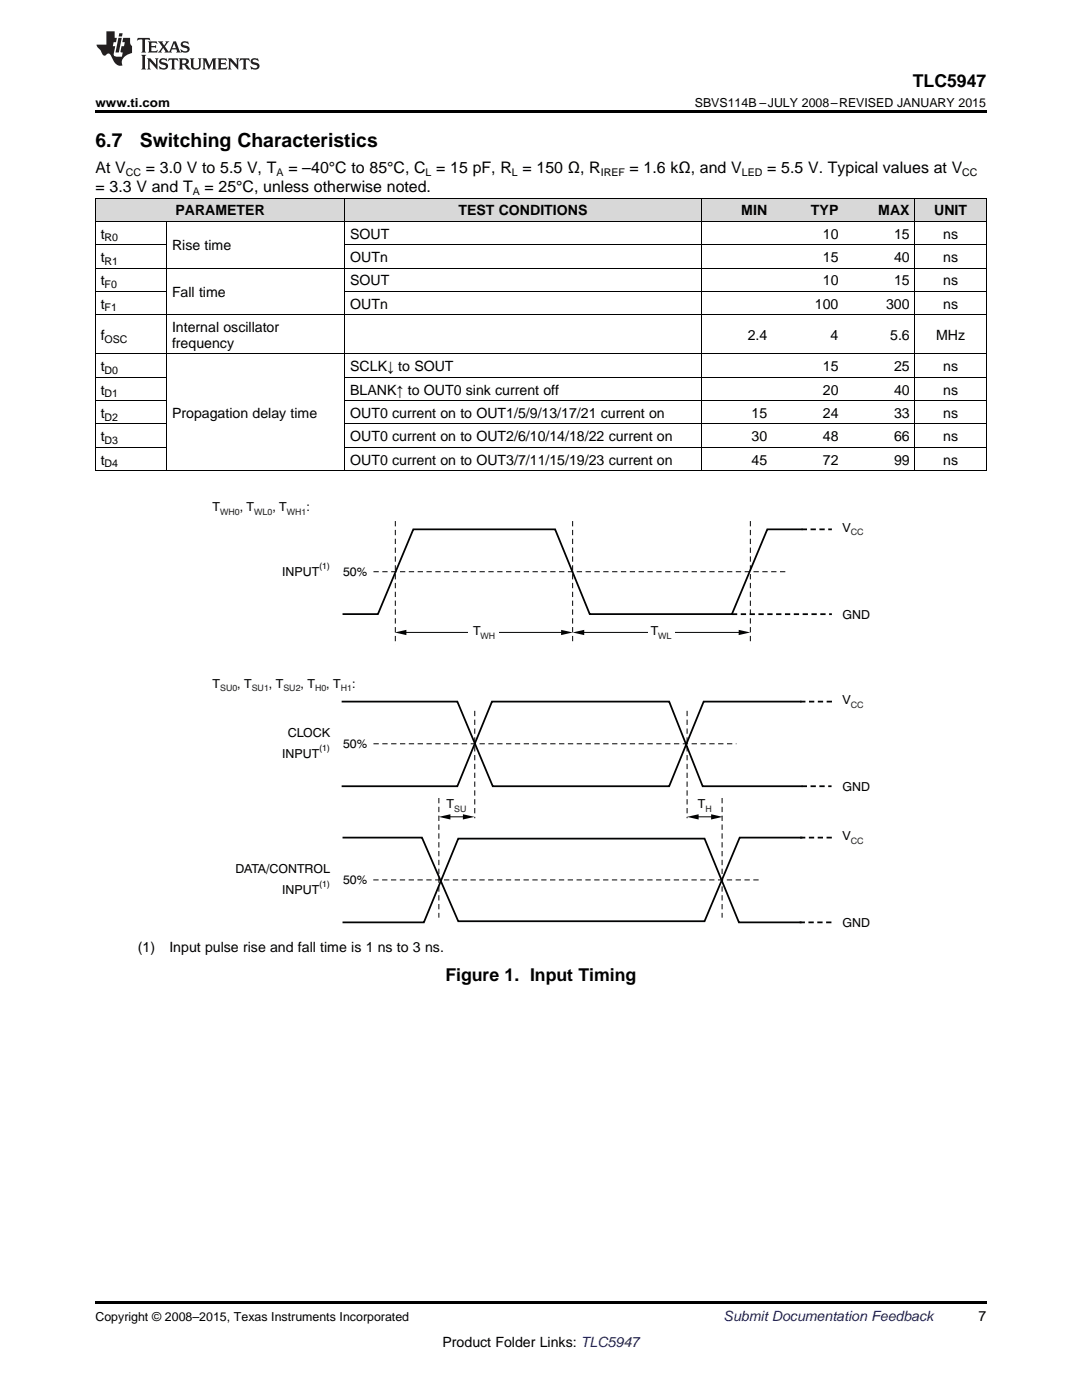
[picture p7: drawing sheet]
<svg xmlns="http://www.w3.org/2000/svg" width="216mm" height="279mm" viewBox="0 0 216 279" stroke-linecap="round" stroke-linejoin="round" font-family="sans-serif">
<g fill="#d8d8d8">
<path d="M19 39.6h14.3v4.6h-14.3z"/>
<path d="M33.3 39.6h35.5v4.6h-35.5z"/>
<path d="M68.8 39.6h71.1v4.6h-71.1z"/>
<path d="M139.9 39.6h14.3v4.6h-14.3z"/>
<path d="M154.2 39.6h14.2v4.6h-14.2z"/>
<path d="M168.4 39.6h14.2v4.6h-14.2z"/>
<path d="M182.6 39.6h14.2v4.6h-14.2z"/>
</g>
<path d="M19 259.7h177.8v.5h-177.8z" fill="#000"/>
<path d="M160.1 105.6h-7l-7.1 17h-28.3l-6.9-17h-28.3l-7.1 17h-7.1M68.2 140h23.1l7 16.9h35.2l6.9-16.9h19.5M68.2 156.9h23.1l6.9-16.9h35.3l6.7 16.9h19.9M68.3 167.2h15.9l7.2 16.7h49.2l7-16.7h12.5M68.3 184.1h16.3l6.8-16.7h49.2l6.8 16.7h12.5" fill="none" stroke="#010202" stroke-width=".35"/>
<path d="M159.7 140h6.5M160 156.9h5.9M159.6 167.2h6.7M159.6 184.1h6.6" fill="none" stroke="#010202" stroke-width=".35" stroke-dasharray="1.1 .7" stroke-linecap="butt"/>
<path d="M78.9 104v24.7M74.5 148.4h72.4M87.6 159.3v23.8M94.7 141.9v21.4M137.1 141.9v21.4M144.1 159.3v23.8M74.5 175.6h77.5" fill="none" stroke="#010202" stroke-width=".2" stroke-dasharray="1.1 .7" stroke-linecap="butt"/>
<path d="M87.6 163l2.3-.5v1.1z" fill="#010202"/>
<path d="M89 163h4.3" fill="none" stroke="#010202" stroke-width=".2"/>
<g fill="#010202">
<path d="M92.4 162.5l2.3 .5-2.3 .6z"/>
<path d="M137.1 163l2.3-.5v1.1z"/>
</g>
<path d="M138.5 163h4.3" fill="none" stroke="#010202" stroke-width=".2"/>
<path d="M141.9 162.5l2.3 .5-2.3 .6z" fill="#010202"/>
<path d="M160 105.6h6M146 122.6h20" fill="none" stroke="#010202" stroke-width=".35" stroke-dasharray="1.1 .7" stroke-linecap="butt"/>
<path d="M74.5 114.1h82.3M114.3 104v24.7M149.7 104v24.7" fill="none" stroke="#010202" stroke-width=".2" stroke-dasharray="1.1 .7" stroke-linecap="butt"/>
<path d="M78.8 126.2l2.3-.5v1.1z" fill="#010202"/>
<path d="M80.5 126.2h32.1" fill="none" stroke="#010202" stroke-width=".2"/>
<g fill="#010202">
<path d="M112 125.7l2.3 .5-2.3 .6z"/>
<path d="M114.3 126.2l2.3-.5v1.1z"/>
</g>
<path d="M115.8 126.2h32.2" fill="none" stroke="#010202" stroke-width=".2"/>
<path d="M147.4 125.7l2.3 .5-2.3 .6z" fill="#010202"/>
<g fill="#fff">
<path d="M93.5 124.6h6.1v3.2h-6.1z" fill-rule="evenodd"/>
<path d="M129.3 124.6h5.2v3.2h-5.2z" fill-rule="evenodd"/>
</g>
<g fill="none" stroke="#000" stroke-width=".2">
<path d="M19 39.5h177.8M19.1 39.5v54.5M68.8 39.5v54.5M139.9 39.5v54.5M182.5 39.5v54.5M196.8 39.5v54.5M19 58.2h14.3M19 53.5h177.8M19 48.8h14.3M19 44.2h177.8M33.2 44.2v49.8M68.8 58.2h128"/>
<path d="M68.8 48.8h128M19 80h14.3M19 75.3h14.3M19 70.6h177.8M19 62.8h177.8M68.8 80h128M68.8 75.3h128M19 93.9h177.8M19 89.3h14.3M19 84.6h14.3M68.8 89.3h128M68.8 84.6h128"/>
</g>
<path d="M19 22h177.8v.5h-177.8zM19 93.9l.2 .1zM68.7 93.9l.1 .1zM139.8 93.9l.1 .1zM182.5 93.9l.1 .1zM196.7 93.9l.1 .1z" fill="#000"/>
<g fill="#231f20">
<path d="M27.5 7.6l-.1 .5 .4-.2h.6v.1v2.1l-.2 .4h1l-.3-.4v-2.1l.1-.1h.5l.5 .2-.2-.5zM29.5 8.3l.2 .3v1.5l-.2 .4h1.8l.2-.6a1.04 1.04 0 0 1-1.3 .2v-.7h.6l.3 .2v-.6l-.3 .2h-.6v-.6l.8-.1 .4 .3-.2-.5zM31.5 8.3l.9 1.1-.9 1.1h.8l-.2-.2 .5-.7 .4 .7-.2 .2h1.5l-.1-.2 .1-.4h.9l.1 .4-.2 .2h1l-.3-.3-.7-1.9h-.5l-.9 2-.8-1 .9-1h-.8l.1 .3-.3 .5-.4-.6 .2-.2zM34.7 8.6l.4 1h-.7zM36.3 8.4a.63 .63 0 0 0-.2 .7 .63 .63 0 0 0 .6 .4l.6 .2 .1 .2a.75 .75 0 0 1-.7 .4 .75 .75 0 0 1-.6-.5l.1 .7 .1-.1a1.11 1.11 0 0 0 1.5-.6 1.13 1.13 0 0 0-1.2-.8l-.1-.4a1.04 1.04 0 0 1 1.2 .2l-.2-.5-.1 .1-.5-.2zM28.2 10.9l.2 .4v2.2l-.2 .4h1l-.3-.4v-2.2l.3-.4zM29.3 11.6l.3 .4v1.5l-.3 .4h.8l-.2-.4v-1.3l1.5 1.7v-1.9l.2-.4h-.7l.2 .4v.9l-1.1-1.3zM32 11.8a.62 .62 0 0 0-.2 .7 .62 .62 0 0 0 .6 .4l.6 .1 .1 .3a.76 .76 0 0 1-.7 .3 .76 .76 0 0 1-.6-.4l.1 .7 .1-.1a1.11 1.11 0 0 0 1.5-.6 1.13 1.13 0 0 0-1.2-.8l-.1-.4a1.04 1.04 0 0 1 1.2 .2l-.2-.6-.1 .1-.5-.1zM33.7 11.6l-.2 .6a.61 .61 0 0 1 .8-.3v1.6l-.2 .4h.9l-.2-.4v-1.6a.63 .63 0 0 1 .8 .3l-.2-.6zM35.6 11.6l.3 .4v1.5l-.3 .4h1l-.2-.2v-.8l.5 .2a.76 .76 0 0 0 1.2 .7l-1-1a.58 .58 0 0 0 .6-.5 .58 .58 0 0 0-.5-.6zM36.4 11.9h.1a.45 .45 0 0 1 .5 .1 .45 .45 0 0 1 .1 .5l-.7 .2zM37.9 11.6l.2 .2a2.17 2.17 0 0 0 .3 1.9 .99 .99 0 0 0 1.6-.6v-1.1l.2-.4h-.7l.2 .2a1.92 1.92 0 0 1-.2 1.8 .6 .6 0 0 1-.9-.5v-1.1l.2-.4zM40.4 11.6l.2 .4v1.5l-.2 .4h.7l-.2-.4v-1.4l.8 1.8 .8-1.8v1.4l-.2 .4h.9l-.2-.4v-1.5l.2-.4h-.8l-.6 1.5-.6-1.5zM43.4 11.6l.2 .4v1.5l-.2 .4h1.8l.2-.6a1.04 1.04 0 0 1-1.3 .1v-.6h.5l.4 .2v-.6l-.4 .2h-.5v-.7h.8l.3 .3-.1-.6zM45.5 11.6l.2 .4v1.5l-.2 .4h.7l-.2-.4v-1.3l1.5 1.7v-1.9l.2-.4h-.7l.2 .4v.9l-1.1-1.3zM47.9 11.6l-.1 .6a.61 .61 0 0 1 .8-.3v1.6l-.3 .4h1l-.3-.4 .1-1.6a.63 .63 0 0 1 .7 .3l-.1-.6zM50.2 11.8a.62 .62 0 0 0-.2 .7 .62 .62 0 0 0 .6 .4l.6 .1 .2 .3a.76 .76 0 0 1-.8 .3 .76 .76 0 0 1-.6-.4l.1 .7 .2-.1a1.11 1.11 0 0 0 1.5-.6 1.13 1.13 0 0 0-1.3-.8l-.1-.4a1.04 1.04 0 0 1 1.2 .2l-.1-.6-.2 .1-.5-.1z"/>
<path d="M21.2 6.3v2.6h-1.9l.1 .4 .7 .9a.91 .91 0 0 0 1 .8 .56 .56 0 0 1 .5-.3 .56 .56 0 0 1 .5 .3l.4 .8a1.53 1.53 0 0 0 1.9 1.2 1.54 1.54 0 0 1 1-2.1l.9-.3v-1.4a1.52 1.52 0 0 1-.3-1.6h-1.4l-.2 .8h.5l-.2 .8h-.4l-.2 1v.2l.4 .1-.2 .8a1.93 1.93 0 0 1-1.6-.3l.3-1.8h-.5l.2-.8h.4l.2-.8h-.4v-1.3zM23.6 7.6l-.6 2.9h.7l.6-2.9zM23.8 6.6l-.1 .7h.6l.2-.7z"/>
</g>
<g font-size="3.9">
<text x="19" y="29.3">6.7</text>
<text x="27.9" y="29.3">Switching Characteristics</text>
</g>
<g font-size="3.5">
<text x="182.1" y="17.3">TLC5947</text>
<text x="88.9" y="195.7">Figure 1. Input Timing</text>
</g>
<g font-size="3.2">
<text x="19" y="34.4">At V</text>
<text x="29.1" y="34.4">= 3.0 V to 5.5 V, T</text>
<text x="57.5" y="34.4">= –40°C to 85°C, C = 15 pF, R = 150 Ω, R</text>
<text x="125.6" y="34.4">= 1.6 kΩ, and V</text>
<text x="153.1" y="34.4">= 5.5 V. Typical values at V</text>
<text x="19" y="38.3">= 3.3 V and T</text>
<text x="40.8" y="38.3">= 25°C, unless otherwise noted.</text>
</g>
<g font-size="2.8">
<text x="20.1" y="47.6">t</text>
<text x="35" y="43">PARAMETER</text>
<text x="69.9" y="47.6">SOUT</text>
<text x="91.5" y="43">TEST CONDITIONS</text>
<text x="147.9" y="43">MIN</text>
<text x="161.8" y="43">TYP</text>
<text x="164.2" y="47.6">10</text>
<text x="175.3" y="43">MAX</text>
<text x="178.4" y="47.6">15</text>
<text x="186.4" y="43">UNIT</text>
<text x="188.2" y="47.6">ns</text>
<text x="20.1" y="52.3">t</text>
<text x="34.3" y="50">Rise time</text>
<text x="69.9" y="52.3">OUTn</text>
<text x="164.2" y="52.3">15</text>
<text x="178.4" y="52.3">40</text>
<text x="188.2" y="52.3">ns</text>
<text x="20.1" y="56.9">t</text>
<text x="34.3" y="59.3">Fall time</text>
<text x="69.9" y="56.9">SOUT</text>
<text x="164.2" y="56.9">10</text>
<text x="178.4" y="56.9">15</text>
<text x="188.2" y="56.9">ns</text>
<text x="20.1" y="61.6">t</text>
<text x="69.9" y="61.6">OUTn</text>
<text x="162.6" y="61.6">100</text>
<text x="176.8" y="61.6">300</text>
<text x="188.2" y="61.6">ns</text>
<text x="20.1" y="67.8">f</text>
<text x="34.3" y="66.3">Internal oscillator</text>
<text x="34.3" y="69.4">frequency</text>
<text x="149.2" y="67.8">2.4</text>
<text x="165.7" y="67.8">4</text>
<text x="177.6" y="67.8">5.6</text>
<text x="186.8" y="67.8">MHz</text>
<text x="20.1" y="74.1">t</text>
<text x="69.9" y="74.1">SCLK↓ to SOUT</text>
<text x="164.2" y="74.1">15</text>
<text x="178.4" y="74.1">25</text>
<text x="188.2" y="74.1">ns</text>
<text x="20.1" y="78.7">t</text>
<text x="20.1" y="83.4">t</text>
<text x="34.3" y="83.4">Propagation delay time</text>
<text x="69.9" y="78.7">BLANK↑ to OUT0 sink current off</text>
<text x="69.9" y="83.4">OUT0 current on to OUT1/5/9/13/17/21 current on</text>
<text x="150" y="83.4">15</text>
<text x="164.2" y="78.7">20</text>
<text x="164.2" y="83.4">24</text>
<text x="178.4" y="78.7">40</text>
<text x="178.4" y="83.4">33</text>
<text x="188.2" y="78.7">ns</text>
<text x="188.2" y="83.4">ns</text>
<text x="20.1" y="88.1">t</text>
<text x="69.9" y="88.1">OUT0 current on to OUT2/6/10/14/18/22 current on</text>
<text x="150" y="88.1">30</text>
<text x="164.2" y="88.1">48</text>
<text x="178.4" y="88.1">66</text>
<text x="188.2" y="88.1">ns</text>
<text x="20.1" y="92.7">t</text>
<text x="69.9" y="92.7">OUT0 current on to OUT3/7/11/15/19/23 current on</text>
<text x="150" y="92.7">45</text>
<text x="164.2" y="92.7">72</text>
<text x="178.4" y="92.7">99</text>
<text x="188.2" y="92.7">ns</text>
<text x="27.5" y="189.9">(1)</text>
<text x="33.8" y="189.9">Input pulse rise and fall time is 1 ns to 3 ns.</text>
<text x="195.3" y="263.6">7</text>
<text x="88.3" y="268.9">Product Folder Links: TLC5947</text>
</g>
<text font-size="2.8" fill="#0000c8" x="144.4" y="263.6">Submit Documentation Feedback</text>
<g font-size="2.5">
<text x="19" y="21.4">www.ti.com</text>
<text x="138.6" y="21.4">SBVS114B –JULY 2008–REVISED JANUARY 2015</text>
<text x="19" y="263.6">Copyright © 2008–2015, Texas Instruments Incorporated</text>
</g>
<g font-size="2.5" fill="#010202">
<text x="42.4" y="102">T</text>
<text x="47.8" y="102">, T</text>
<text x="54.4" y="102">, T</text>
<text x="61.2" y="102">:</text>
<text x="168.1" y="106.2">V</text>
<text x="56.3" y="115">INPUT</text>
<text x="68.5" y="114.9">50%</text>
<text x="168.1" y="123.5">GND</text>
<text x="94.4" y="126.7">T</text>
<text x="129.8" y="126.7">T</text>
<text x="42.4" y="137.3">T</text>
<text x="47.4" y="137.3">, T</text>
<text x="53.7" y="137.3">, T</text>
<text x="60" y="137.3">, T</text>
<text x="65.1" y="137.3">, T</text>
<text x="70.3" y="137.3">:</text>
<text x="168.1" y="140.5">V</text>
<text x="57.4" y="147.1">CLOCK</text>
<text x="68.5" y="149.3">50%</text>
<text x="56.3" y="151.2">INPUT</text>
<text x="89.1" y="161.3">T</text>
<text x="139.2" y="161.3">T</text>
<text x="168.1" y="157.8">GND</text>
<text x="168.1" y="167.7">V</text>
<text x="47" y="174.3">DATA/CONTROL</text>
<text x="56.3" y="178.4">INPUT</text>
<text x="68.5" y="176.4">50%</text>
<text x="168.1" y="185">GND</text>
</g>
<g font-size="2.1">
<text x="25.1" y="35.1">CC</text>
<text x="55.2" y="35.1">A</text>
<text x="84.9" y="35.1">L</text>
<text x="102.1" y="35.1">L</text>
<text x="119.9" y="35.1">IREF</text>
<text x="148" y="35.1">LED</text>
<text x="192" y="35.1">CC</text>
<text x="38.5" y="38.9">A</text>
<text x="20.9" y="48.2">R0</text>
<text x="20.9" y="52.8">R1</text>
<text x="20.9" y="57.5">F0</text>
<text x="20.9" y="62.2">F1</text>
<text x="20.9" y="68.4">OSC</text>
<text x="20.9" y="74.6">D0</text>
<text x="20.9" y="79.3">D1</text>
<text x="20.9" y="84">D2</text>
<text x="20.9" y="88.6">D3</text>
<text x="20.9" y="93.3">D4</text>
</g>
<g font-size="1.8" fill="#231f20">
<text x="43.9" y="102.7">WH0</text>
<text x="50.7" y="102.7">WL0</text>
<text x="57.2" y="102.7">WH1</text>
<text x="169.8" y="106.9">CC</text>
<text x="95.9" y="127.5">WH</text>
<text x="131.3" y="127.5">WL</text>
<text x="43.9" y="138">SU0</text>
<text x="50.2" y="138">SU1</text>
<text x="56.5" y="138">SU2</text>
<text x="62.9" y="138">H0</text>
<text x="68" y="138">H1</text>
<text x="169.8" y="141.2">CC</text>
<text x="90.6" y="162">SU</text>
<text x="140.8" y="162">H</text>
<text x="169.8" y="168.4">CC</text>
</g>
<g font-size="1.8" fill="#010202">
<text x="63.7" y="113.6">(1)</text>
<text x="63.7" y="149.8">(1)</text>
<text x="63.7" y="177">(1)</text>
</g>
</svg>
